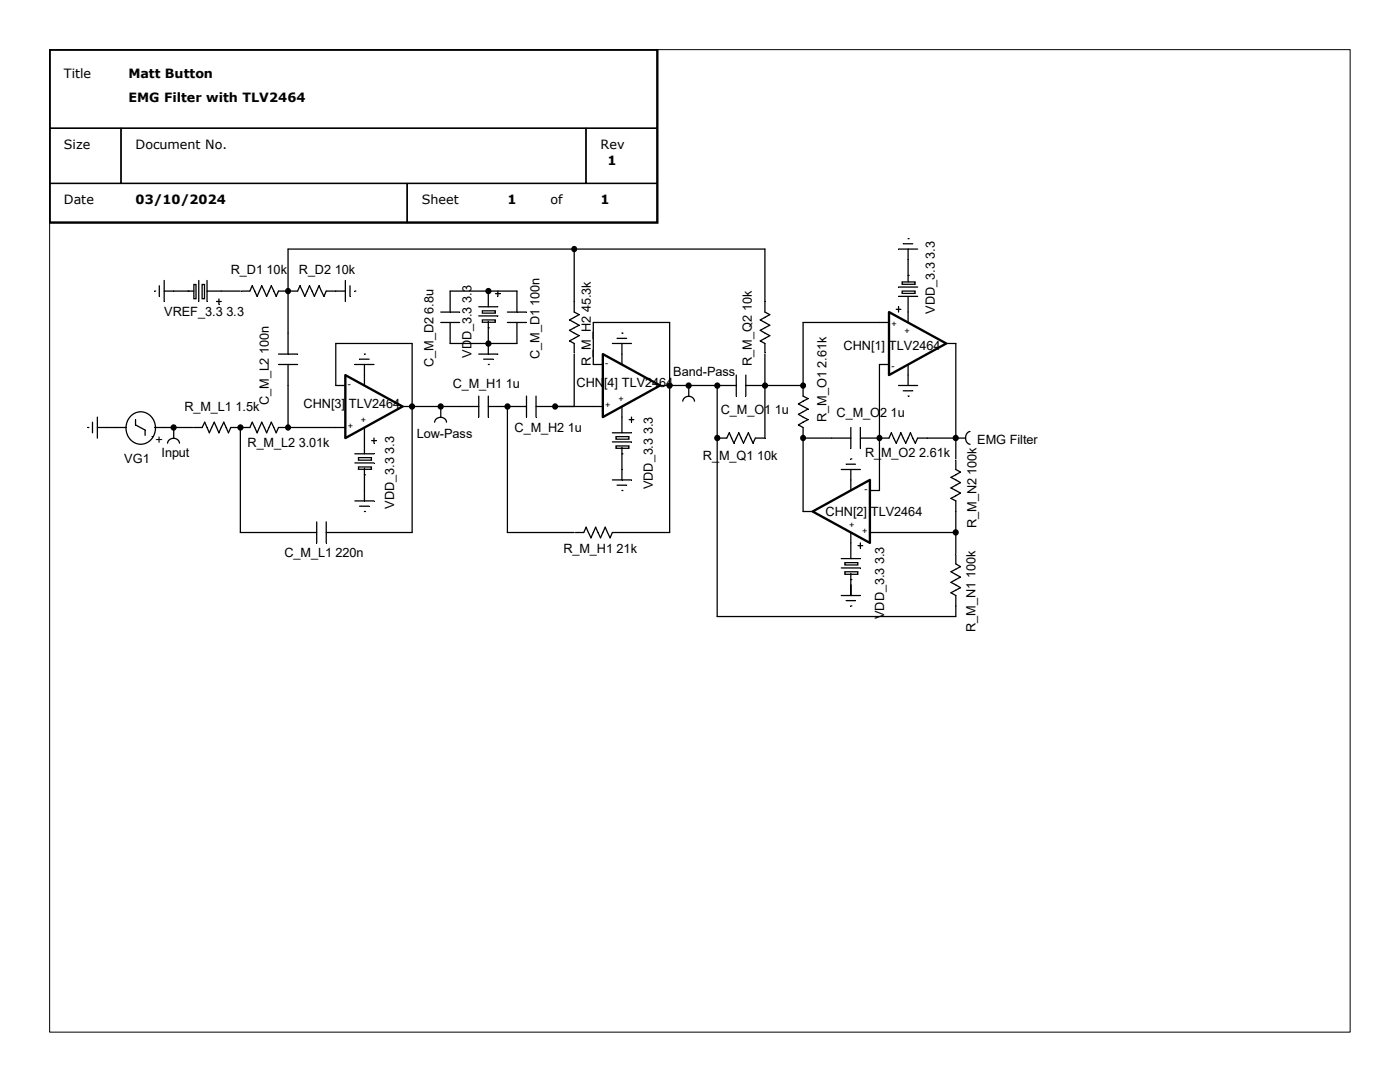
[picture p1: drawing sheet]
<svg xmlns="http://www.w3.org/2000/svg" width="279mm" height="216mm" viewBox="0 0 279 216" stroke-linecap="round" stroke-linejoin="round" font-family="sans-serif">
<g fill="#000" stroke="#000" stroke-width=".25">
<circle cx="57.5" cy="58.1" r=".49"/>
<circle cx="97.5" cy="58.1" r=".5"/>
<circle cx="114.6" cy="49.7" r=".49"/>
<circle cx="97.5" cy="68.6" r=".5"/>
<circle cx="133.6" cy="76.9" r=".5"/>
<circle cx="137.4" cy="76.9" r=".5"/>
<circle cx="143.1" cy="76.9" r=".5"/>
<circle cx="152.7" cy="76.9" r=".5"/>
<circle cx="160.3" cy="76.9" r=".49"/>
<circle cx="34.6" cy="85.3" r=".5"/>
<circle cx="48" cy="85.3" r=".5"/>
<circle cx="57.5" cy="85.3" r=".49"/>
<circle cx="82.2" cy="81.1" r=".5"/>
<circle cx="87.9" cy="81.1" r=".5"/>
<circle cx="101.3" cy="81.1" r=".5"/>
<circle cx="110.8" cy="81.1" r=".49"/>
<circle cx="143.1" cy="87.4" r=".5"/>
<circle cx="160.3" cy="87.4" r=".49"/>
<circle cx="175.5" cy="87.4" r=".49"/>
<circle cx="190.7" cy="87.4" r=".5"/>
<circle cx="190.7" cy="106.2" r=".5"/>
</g>
<g fill="none" stroke="#000" stroke-width=".25">
<path d="M30.9 58.1h.1M31.8 57v2.1M32.8 58.1h1.9M32.8 56v4.2M67 58.1h1.9M68.9 56v4.2M69.8 57v2.1M70.8 58.1h.1M89.8 58.1v4.2M98.9 58.6h1M99.4 58.1v1M103.2 58.1v4.2"/>
<path d="M179.3 49.7h3.8M180.3 48.6h1.9M181.2 47.6h.1M181.2 49.7v2.1M70.8 72.7h3.8M71.8 71.7h1.9M72.7 70.7h.1M72.7 72.7v2.1M88 64.3h3.7M88 62.3h3.7M89.8 64.3v4.2M95.5 70.7h3.9"/>
<path d="M95.5 61.2h3.9M96.5 71.7h1.9M97.5 72.7h.1M97.5 68.5v2.2M101.3 64.3h3.8M101.3 62.3h3.8M103.2 64.3v4.2M122.2 68.5h3.8M123.1 67.5h2M124.1 66.5h.1M124.1 68.5v2.2M179.3 76.9h3.8"/>
<path d="M180.3 78h1.9M181.2 79h.1M181.2 74.8v2.1M17.5 85.3h.1M18.5 84.2v2.2M19.4 85.3h1.9M19.4 83.2v4.2M70.8 99.9h3.8M72.7 97.9v2M122.2 95.8h3.8M123.1 96.8h2M124.1 97.9h.1"/>
<path d="M124.1 93.7v2.1M167.9 93.7h3.8M168.9 92.6h1.8M169.8 91.6h.1M169.8 93.7v2.1M71.8 101h1.9M72.7 102.1h.1M167.9 118.8h3.8M168.9 119.8h1.8M169.8 116.7v2.1M169.8 120.9h.1"/>
</g>
<path d="M96.3 62h2.5v.5h-2.5z" fill-rule="evenodd" fill="#fff" stroke="#000" stroke-width=".25"/>
<path d="M95.5 63h3.9" fill="none" stroke="#000" stroke-width=".25"/>
<path d="M96.3 63.8h2.5v.5h-2.5z" fill-rule="evenodd" fill="#fff" stroke="#000" stroke-width=".25"/>
<path d="M97.5 58.1v3.1M97.5 65.4h.1M97.5 64.1v4.4M122.2 86.4h3.8M125.6 83.7h.9M126 83.2v1" fill="none" stroke="#000" stroke-width=".25"/>
<path d="M122.9 87.1h2.6v.5h-2.6z" fill-rule="evenodd" fill="#fff" stroke="#000" stroke-width=".25"/>
<path d="M122.2 88.2h3.8" fill="none" stroke="#000" stroke-width=".25"/>
<path d="M122.9 89h2.6v.5h-2.6z" fill-rule="evenodd" fill="#fff" stroke="#000" stroke-width=".25"/>
<path d="M179.3 59.1h3.8M137.5 76.9v2.1M178.9 61.7h.9M179.3 61.2v1.1M33.4 88.4a1.21 1.21 0 0 1 1.2-.9 1.21 1.21 0 0 1 1.2 .9M34.7 85.3v2.1M86.7 84.2a1.21 1.21 0 0 1 1.2-.9 1.21 1.21 0 0 1 1.2 .9M88 81.1v2.1M124.1 90.6h.1M124.1 83.2v3.2M124.1 89.2v4.5M136.3 80.1a1.18 1.18 0 0 1 1.1-1 1.18 1.18 0 0 1 1.2 1" fill="none" stroke="#000" stroke-width=".25"/>
<path d="M180 58.1h2.6v.4h-2.6z" fill-rule="evenodd" fill="#fff" stroke="#000" stroke-width=".25"/>
<path d="M179.3 57.3h3.8" fill="none" stroke="#000" stroke-width=".25"/>
<path d="M180 56.3h2.6v.4h-2.6z" fill-rule="evenodd" fill="#fff" stroke="#000" stroke-width=".25"/>
<path d="M181.2 54.9h.1M181.2 51.8v4.5M181.2 59.1v5.2M175.5 64.3h1.9M175.5 72.7h1.9M181.2 72.7v2.1M188.8 68.5h2" fill="none" stroke="#000" stroke-width=".25"/>
<path d="M177.4 62.3l11.4 6.2-11.4 6.3z" fill="#fff" stroke="#000" stroke-width=".47"/>
<path d="M167.9 111.5h3.8M171.2 108.9h1M171.7 108.3v1.1" fill="none" stroke="#000" stroke-width=".25"/>
<path d="M168.6 112.3h2.6v.4h-2.6z" fill-rule="evenodd" fill="#fff" stroke="#000" stroke-width=".25"/>
<path d="M167.9 113.3h3.8" fill="none" stroke="#000" stroke-width=".25"/>
<path d="M168.6 114.1h2.6v.5h-2.6z" fill-rule="evenodd" fill="#fff" stroke="#000" stroke-width=".25"/>
<path d="M169.8 95.8v2.1M173.6 97.9h1.9M160.3 102.1h1.9M169.8 115.7h.1M169.8 106.3v5.2M169.8 114.4v4.4M173.6 106.3h1.9" fill="none" stroke="#000" stroke-width=".25"/>
<path d="M162.2 102.1l11.4-6.3v12.5z" fill="#fff" stroke="#000" stroke-width=".47"/>
<g fill="none" stroke="#000" stroke-width=".25">
<path d="M55.6 72.7h3.8M55.6 70.7h3.8M57.5 66.5v4.2M57.5 72.7v4.2M95.5 79v4.2M97.5 79v4.2M105.1 79v4.2M107 79v4.2M114.6 60.2v2.1l1 .5-1.9 1 1.9 1.1-1.9 1 1.9 1.1-1.9 1 .9 .5v1.9M118.4 72.7h1.9M124.1 70.7v2M131.7 76.9h1.9"/>
<path d="M143.1 76.9h3.8M146.9 74.8v4.2M148.8 76.9h3.9M148.8 74.8v4.2M152.7 60.2v2.1l.9 .5-1.9 1 1.9 1.1-1.9 1 1.9 1.1-1.9 1 1 .5v1.9M160.3 77.2v1.8l.9 .5-1.9 1.1 1.9 1-1.9 1.1 1.9 1-1.9 1.1 1 .5v2.1M38.7 85.3h1.6l.6-1.1 .9 2.2 1-2.2 .9 2.2 1-2.2 .9 2.2 .5-1.1h1.9M48.2 85.3h1.7l.4-1.1 1 2.2 .9-2.2 1 2.2 .9-2.2 1 2.2 .5-1.1h1.9M91.7 81.1h3.8M97.5 81.1h7.6M107 81.1h3.8M118.4 81.1h1.9"/>
<path d="M124.1 81.1v2.1M143.4 87.4h1.6l.5-1 1 2 .9-2 1 2 1-2 .9 2 .4-1h2M166 87.4h3.8M169.8 85.3v4.2M171.7 87.4h3.8M171.7 85.3v4.2M175.8 87.4h1.6l.5-1 1 2 .9-2 1 2 .9-2 1 2 .4-1h1.9M190.8 87.4h1.9M190.8 91.9v1.8l.9 .5-1.9 1 1.9 1.1-1.9 1.1 1.9 1-1.9 1 1 .5v2.2M193.6 86.1a1.21 1.21 0 0 0-.9 1.3 1.16 1.16 0 0 0 .9 1.2M59.4 106.3h3.8M63.2 104.1v4.2"/>
<path d="M65.1 106.3h3.8M65.1 104.1v4.2M114.9 106.3h1.6l.5-1.1 .9 2.1 1-2.1 .9 2.1 1-2.1 1 2.1 .4-1h1.9M190.8 110.7v1.8l.9 .6-1.9 1 1.9 1-1.9 1.1 1.9 1.1-1.9 1 1 .5v2.1"/>
</g>
<path d="M120.3 70.7l11.4 6.2-11.4 6.3z" fill="#fff" stroke="#000" stroke-width=".47"/>
<path d="M41.3 56v4.2M43.7 59.6v1.1M57.7 58.1h1.7l.5-1.1 .9 2.1 1-2.1 .9 2.1 1-2.1 .9 2.1 .5-1h1.9M43.2 60.2h1" fill="none" stroke="#000" stroke-width=".25"/>
<path d="M40.3 56.8h.5v2.8h-.5z" fill-rule="evenodd" fill="#fff" stroke="#000" stroke-width=".25"/>
<path d="M39.7 56v4.2" fill="none" stroke="#000" stroke-width=".25"/>
<path d="M38.7 56.8h.4v2.8h-.4z" fill-rule="evenodd" fill="#fff" stroke="#000" stroke-width=".25"/>
<path d="M34.7 58.1h4M37.5 58.1h.1M41.3 58.1h2.9M70.8 90.6h3.8M74.2 87.9h.9M74.6 87.4v1" fill="none" stroke="#000" stroke-width=".25"/>
<path d="M71.5 91.3h2.6v.5h-2.6z" fill-rule="evenodd" fill="#fff" stroke="#000" stroke-width=".25"/>
<path d="M70.8 92.4h3.8" fill="none" stroke="#000" stroke-width=".25"/>
<path d="M71.5 93.2h2.6v.4h-2.6z" fill-rule="evenodd" fill="#fff" stroke="#000" stroke-width=".25"/>
<path d="M48.2 58.1h1.7l.4-1.1 1 2.1 .9-2.1 1 2.1 .9-2.1 1 2.1 .5-1h1.9M67 76.9h1.9M72.7 74.8v2.1M67 85.3h1.9M72.7 94.7h.1M72.7 85.3v5.3M72.7 93.4v4.5M80.3 81.1h2" fill="none" stroke="#000" stroke-width=".25"/>
<path d="M68.9 74.8l11.4 6.3-11.4 6.3z" fill="#fff" stroke="#000" stroke-width=".47"/>
<g fill="none" stroke="#000" stroke-width=".25">
<path d="M9.9 9.9h121.3v15.7h-121.3zM9.9 25.6h14.2v11h-14.2zM9.9 36.6h71.3v7.8h-71.3zM24.2 25.6h92.7v11h-92.7zM81.3 36.6h49.9v7.8h-49.9zM117 25.6h14.2v11h-14.2zM44.2 58.1h3.8M89.8 58.1h13.4M114.6 49.7h.1M114.6 49.7v10.5M57.5 76.9v8.4h9.5M67 76.9v-8.4h15.3v37.8h-13.4"/>
<path d="M89.8 68.5h13.4M114.6 70.7v10.4M118.4 72.7v-8.4h15.2v42h-9.5M133.6 76.9h9.5v46.1h47.7v-2.1M152.7 60.2v-10.5h-95.2v16.8M152.7 70.7v16.7M175.5 72.7v25.2M175.5 64.3h-15.2v12.6h-7.6M190.8 68.5v23.1M21.3 85.3h3.8M26.2 82.9a2.93 2.93 0 0 1 3.3-.4 2.93 2.93 0 0 1 1.5 2.9 2.96 2.96 0 0 1-2.9 3.2 2.96 2.96 0 0 1-3-3.2 3.4 3.4 0 0 1 1.1-2.5zM27.1 83.7v1.1l1.9 1v1.1"/>
<path d="M30.4 87.1h.1M30.9 85.3h7.5M48 85.3v21h11.4M82.3 81.1h9.4M101.3 81.1v25.2h13.3M110.8 81.1h7.6M166 87.4h-5.7v14.7M185 87.4h5.8M169.8 116.7v2.1M175.5 106.3h15.3M190.8 106.3h.1M190.8 102.1v8.3"/>
</g>
<path d="M9.9 9.9h121.3v34.5h-121.3z" fill="none" stroke="#000" stroke-width=".47"/>
<path d="M9.9 9.9h259.6v196.1h-259.6z" fill="none" stroke="#000" stroke-width=".2"/>
<g font-size="2.5">
<text x="12.7" y="15.6">Title</text>
<text x="25.6" y="15.6">Matt Button</text>
<text x="25.6" y="20.4">EMG Filter with TLV2464</text>
<text x="12.7" y="29.8">Size</text>
<text x="27.1" y="29.8">Document No.</text>
<text x="119.9" y="29.8">Rev</text>
<text x="121.2" y="32.9">1</text>
<text x="12.7" y="40.8">Date</text>
<text x="27.1" y="40.8">03/10/2024</text>
<text x="84.2" y="40.8">Sheet</text>
<text x="101.3" y="40.8">1</text>
<text x="109.9" y="40.8">of</text>
<text x="119.9" y="40.8">1</text>
<text x="46.1" y="54.6">R_D1 10k</text>
<text x="59.6" y="54.6">R_D2 10k</text>
<text x="32.8" y="63">VREF_3.3 3.3</text>
<text x="186.6" y="62.6" transform="rotate(-90 186.6 62.6)">VDD_3.3 3.3</text>
<text x="94.1" y="71.4" transform="rotate(-90 94.1 71.4)">VDD_3.3 3.3</text>
<text x="107.7" y="71.7" transform="rotate(-90 107.7 71.7)">C_M_D1 100n</text>
<text x="168.4" y="69.8">CHN[1] TLV2464</text>
<text x="86.5" y="73.3" transform="rotate(-90 86.5 73.3)">C_M_D2 6.8u</text>
<text x="90.3" y="77.4">C_M_H1 1u</text>
<text x="115.1" y="77.1">CHN[4] TLV2464</text>
<text x="117.9" y="73" transform="rotate(-90 117.9 73)">R_M_H2 45.3k</text>
<text x="134.4" y="75">Band-Pass</text>
<text x="150" y="73" transform="rotate(-90 150 73)">R_M_Q2 10k</text>
<text x="36.8" y="82.1">R_M_L1 1.5k</text>
<text x="53.7" y="80.9" transform="rotate(-90 53.7 80.9)">C_M_L2 100n</text>
<text x="60.6" y="81.3">CHN[3] TLV2464</text>
<text x="143.8" y="82.6">C_M_O1 1u</text>
<text x="167" y="83.1">C_M_O2 1u</text>
<text x="31" y="88.7">+</text>
<text x="49.4" y="89.2">R_M_L2 3.01k</text>
<text x="83.2" y="87.3">Low-Pass</text>
<text x="102.7" y="86.3">C_M_H2 1u</text>
<text x="164.9" y="84.2" transform="rotate(-90 164.9 84.2)">R_M_O1 2.61k</text>
<text x="195" y="88.6">EMG Filter</text>
<text x="24.8" y="92.3">VG1</text>
<text x="32.3" y="91.3">Input</text>
<text x="140.3" y="91.8">R_M_Q1 10k</text>
<text x="172.6" y="91.3">R_M_O2 2.61k</text>
<text x="78.7" y="101.5" transform="rotate(-90 78.7 101.5)">VDD_3.3 3.3</text>
<text x="130.3" y="97.6" transform="rotate(-90 130.3 97.6)">VDD_3.3 3.3</text>
<text x="164.8" y="103">CHN[2] TLV2464</text>
<text x="194.9" y="105.4" transform="rotate(-90 194.9 105.4)">R_M_N2 100k</text>
<text x="56.8" y="111.2">C_M_L1 220n</text>
<text x="112.4" y="110.4">R_M_H1 21k</text>
<text x="176.4" y="123.5" transform="rotate(-90 176.4 123.5)">VDD_3.3 3.3</text>
<text x="194.6" y="126" transform="rotate(-90 194.6 126)">R_M_N1 100k</text>
</g>
<g font-size="1.8">
<text x="177.9" y="65.2">+</text>
<text x="180.5" y="66.5">+</text>
<text x="69.4" y="77.3">-</text>
<text x="120.8" y="73.1">-</text>
<text x="177.9" y="73.6">-</text>
<text x="120.8" y="81.4">+</text>
<text x="123.4" y="80.1">+</text>
<text x="69.4" y="85.6">+</text>
<text x="72" y="84.3">+</text>
<text x="172.6" y="98.2">-</text>
<text x="169.5" y="105.3">+</text>
<text x="172.1" y="106.6">+</text>
</g>
</svg>
